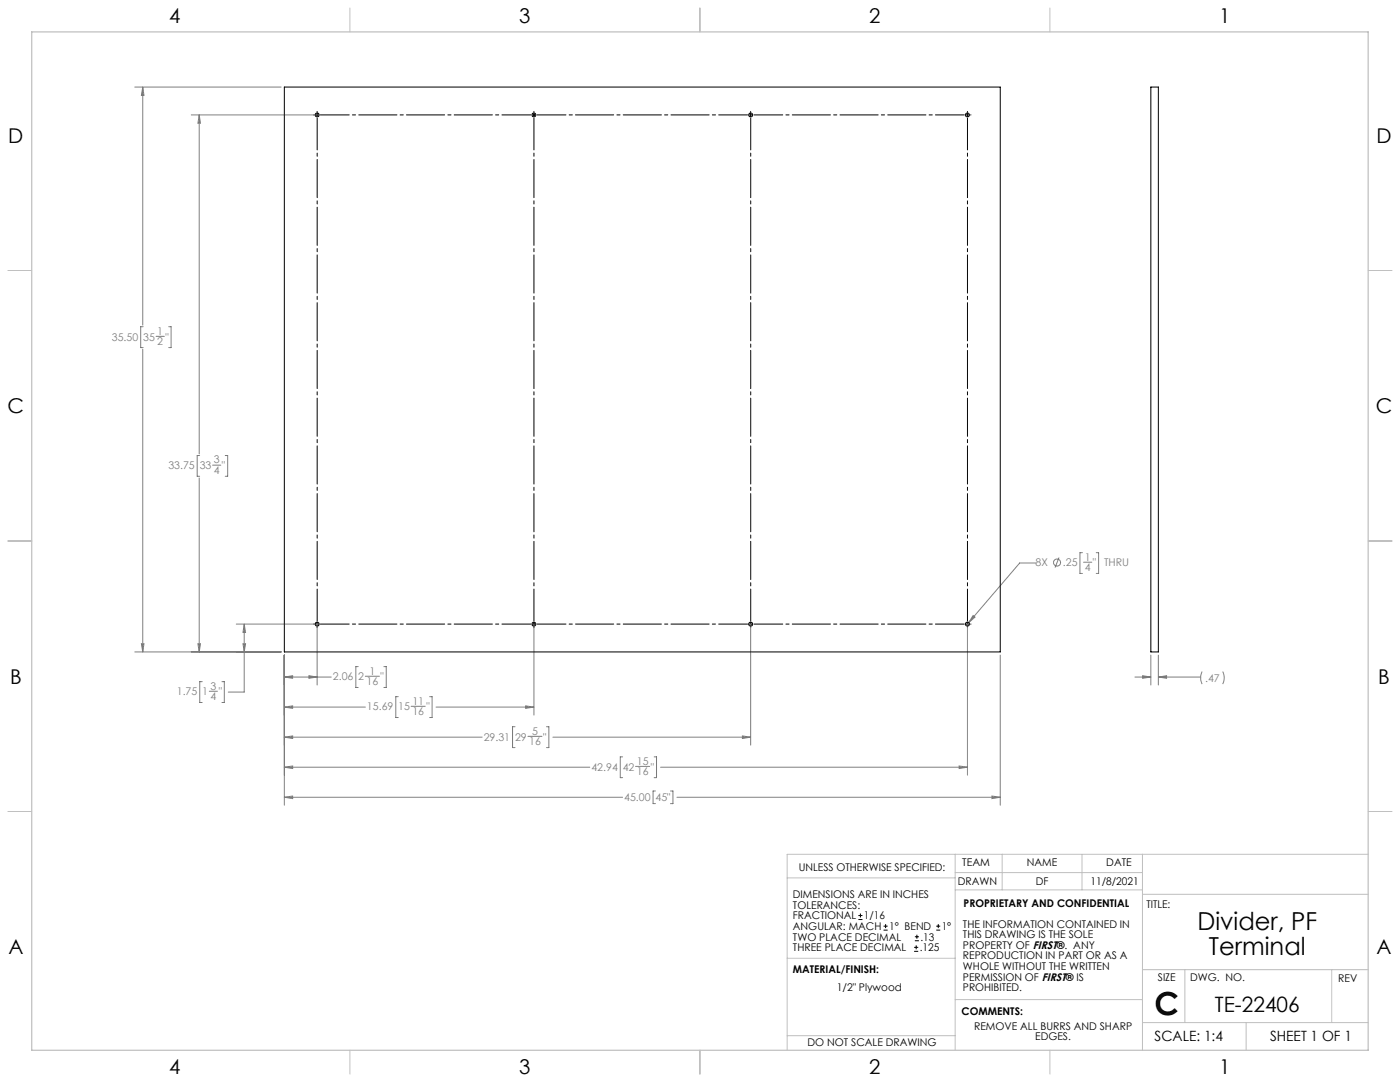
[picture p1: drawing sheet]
<svg xmlns="http://www.w3.org/2000/svg" width="559mm" height="432mm" viewBox="0 0 559 432" stroke-linecap="round" stroke-linejoin="round" font-family="sans-serif">
<g fill="none" stroke="#c0c0c0" stroke-width=".4">
<path d="M139.7 3.2v9.5M279.4 3.2v9.5M419.1 3.2v9.5M3.1 107.9h9.6M546.1 107.9h9.5M3.1 215.9h9.6M546.1 215.9h9.5M3.1 323.8h9.6M546.1 323.8h9.5M314.2 350.3h67M381.2 340.9v78.2M381.2 355.1h74.8"/>
<path d="M381.2 348.2h74.8M400 340.9v14.2M431.9 340.9v14.2M456 340.9v78.2M456 356.9h90.1M546.1 340.9h-231.9v78.2M314.2 382.4h67.2M381.2 398.9h74.8M456 387h90.1M472.9 387v21.1M531.6 387v21.1M139.7 419.1v9.6"/>
<path d="M279.4 419.1v9.6M314.2 413.3h67M419.1 419.1v9.6M456 408.1h90.1M497.4 408.1v11"/>
</g>
<path d="M12.7 12.7h533.4v406.4h-533.4z" fill="none" stroke="#c0c0c0" stroke-width=".5"/>
<g fill="none" stroke="#808080" stroke-width=".4">
<path d="M53.8 34.7h58.4M57 34.7v95.1M57 34.7l.5 3.4h-1.1zM76.3 45.9h50.5M79.5 45.9v135.3M79.5 45.9l.5 3.3h-1zM57 139.3v120.9M57.1 130.4h-.9v8.3h.9M62.3 134.2h3.3M67.3 130.4h1v8.3h-1M79.5 190.7v69.5M79.7 181.8h-1v8.3h1"/>
<path d="M84.8 185.6h3.3M89.9 181.8h1v8.3h-1M413.3 224.7h-6.3l-20.4 23.8M422.7 222.5l-1.6 4M432 220.6h-.9v8.2h.9M432.5 224.4h3.3M437.6 220.6h.9v8.2h-.9M56.4 256.9h1.1l-.5 3.3zM79 256.9h1l-.5 3.3zM94.3 249.1h32.5M97 256.9h1l-.5 3.3zM97.5 249.1v27.1h-6.4"/>
<path d="M97.5 249.1l.5 3.3h-1zM126.6 248.9v24.5M213.1 248.9v36.5M299.6 248.9v48.5M386.2 248.9v60.5M388.4 245.6l.8 .7-2.6 2.2zM53.8 260.2h58.4M80.7 272h-1v8.4h1M83.5 275.9h3.3M88.6 272h.9v8.4h-.9M113.5 261.4v59.9M113.5 270.2h18.7"/>
<path d="M113.5 270.2l3.3-.5v1zM123.3 269.7l3.3 .5-3.3 .5zM143 266h-1v8.4h1M145.8 269.9h5.6M153.2 266h1v8.4h-1M159 278h-1v8.3h1M171.5 278h1v8.3h-1M399.2 261.4v59.9M453 270.2h6.4M456.1 269.7l3.3 .5-3.3 .5zM459.4 261.4v12M462.4 270.2h16.8"/>
<path d="M462.4 261.4v12M462.4 270.2l3.2-.5v1zM479.8 268l-.6 2 .1 1.4 .5 1.6M488 268l.6 2.3-.6 2.7M113.5 282.2h32.3M113.5 294.2h78.9M113.5 282.2l3.3-.5v1zM113.5 294.2l3.3-.5v1zM164.1 281.9h5.6M174.1 282.2h39M205.6 290h-1v8.3h1M209.8 281.7l3.3 .5-3.3 .5z"/>
<path d="M210.7 293.9h5.6M218.1 290h1v8.3h-1M220.7 294.2h78.9M296.3 293.7l3.3 .5-3.3 .5zM113.5 306.2h121.9M113.5 318.2h135M113.5 306.2l3.3-.5v1zM113.5 318.2l3.3-.5v1zM248.5 302h-.9v8.3h.9M253.7 305.9h5.6M261.1 302h.9v8.3h-.9M261.6 315.7h-.9v5h.9"/>
<path d="M263.7 306.2h122.5M267.6 315.7h1v5h-1M270.2 318.2h129M382.8 305.7l3.4 .5-3.4 .5zM395.9 317.7l3.3 .5-3.3 .5z"/>
<circle cx="421.9" cy="224.5" r="1.42"/>
</g>
<path d="M127.9 45.9h84M214.4 45.9h84M300.9 45.9h84M127.9 249.1h84M214.4 249.1h84M300.9 249.1h84" fill="none" stroke="#000" stroke-width=".4" stroke-dasharray="15.2 1.3 1.3 1.3" stroke-dashoffset="3.7"/>
<path d="M126.6 247.8v-200.7M213.1 247.8v-200.7M299.6 247.8v-200.7M386.2 247.8v-200.7" fill="none" stroke="#000" stroke-width=".4" stroke-dasharray="15.2 1.3 1.3 1.3" stroke-dashoffset="2.5"/>
<g fill="none" stroke="#000" stroke-width=".4">
<path d="M125.2 45.9h.1M125.9 45.9h1.3M126.6 44.4v.2M126.6 45.2v1.3M212.5 45.9h1.2M213.1 44.4v.2M213.1 45.2v1.3M299 45.9h1.2M299.6 44.4v.2M299.6 45.2v1.3M385.5 45.9h1.3M386.2 44.4v.2"/>
<path d="M386.2 45.2v1.3M387.4 45.9h.2M125.2 249.1h.1M125.9 249.1h1.3M126.6 248.4v1.3M126.6 250.3v.2M212.5 249.1h1.2M213.1 248.4v1.3M213.1 250.3v.2M299 249.1h1.2M299.6 248.4v1.3M299.6 250.3v.2"/>
<path d="M385.5 249.1h1.3M386.2 248.4v1.3M386.2 250.3v.2M387.4 249.1h.2"/>
</g>
<path d="M113.5 270.2l3.3-.5v1zM123.3 269.7l3.3 .5-3.3 .5zM113.5 282.2l3.3-.5v1zM209.8 281.7l3.3 .5-3.3 .5zM113.5 294.2l3.3-.5v1zM296.3 293.7l3.3 .5-3.3 .5zM113.5 306.2l3.3-.5v1zM382.8 305.7l3.4 .5-3.4 .5zM113.5 318.2l3.3-.5v1zM395.9 317.7l3.3 .5-3.3 .5zM97 256.9h1l-.5 3.3zM97.5 249.1l.5 3.3h-1zM79 256.9h1l-.5 3.3zM79.5 45.9l.5 3.3h-1zM56.4 256.9h1.1l-.5 3.3zM57 34.7l.5 3.4h-1.1zM388.4 245.6l-1.8 2.9 2.6-2.2zM456.1 269.7l3.3 .5-3.3 .5zM462.4 270.2l3.2-.5v1z" fill="#808080"/>
<g fill="none" stroke="#000" stroke-width=".4">
<path d="M113.5 34.7h285.7v225.5h-285.7zM459.4 34.7h3v225.5h-3zM342.6 367h1.6M342.6 365.4h1.6M343.4 364.6v1.5M352.7 371.2h1.6M352.7 369.6h1.6M353.5 368.8v1.6M364.9 379.7h1.6M364.9 378.1h1.6M365.2 375.4h1.6M365.2 373.8h1.6"/>
<path d="M365.7 377.3v1.5M366 373v1.6M373.7 371.2h1.6M373.7 369.6h1.6M374.5 368.8v1.6"/>
<circle cx="126.6" cy="45.9" r=".8"/>
<circle cx="213.1" cy="45.9" r=".8"/>
<circle cx="299.6" cy="45.9" r=".8"/>
<circle cx="386.1" cy="45.9" r=".8"/>
<circle cx="126.6" cy="249.1" r=".8"/>
<circle cx="213.1" cy="249.1" r=".8"/>
<circle cx="299.6" cy="249.1" r=".8"/>
<circle cx="386.1" cy="249.1" r=".8"/>
</g>
<text font-size="12.7" x="460.9" y="405.2">C</text>
<g font-size="9.9">
<text x="478" y="371.2">Divider, PF</text>
<text x="482.5" y="381.1">Terminal</text>
</g>
<text font-size="8.5" x="484.9" y="404">TE-22406</text>
<g font-size="8.1">
<text x="67.6" y="9.3">4</text>
<text x="207.3" y="9.3">3</text>
<text x="347" y="9.3">2</text>
<text x="486.7" y="9.3">1</text>
<text x="3.3" y="57">D</text>
<text x="549.4" y="57">D</text>
<text x="3" y="164.9">C</text>
<text x="549.1" y="164.9">C</text>
<text x="4" y="272.9">B</text>
<text x="550.1" y="272.9">B</text>
<text x="3.3" y="380.8">A</text>
<text x="549.4" y="380.8">A</text>
<text x="67.6" y="428.4">4</text>
<text x="207.3" y="428.4">3</text>
<text x="347" y="428.4">2</text>
<text x="486.7" y="428.4">1</text>
</g>
<g font-size="5.6">
<text x="460.9" y="415.2">SCALE: 1:4</text>
<text x="507" y="415.2">SHEET 1 OF 1</text>
</g>
<g font-size="4.2" fill="#808080">
<text x="44.7" y="135.9">35.50</text>
<text x="57.2" y="135.9">35</text>
<text x="62.8" y="133.6">1</text>
<text x="62.8" y="137.8">2</text>
<text x="66.1" y="135.9">&quot;</text>
<text x="85.3" y="185">3</text>
<text x="67.2" y="187.3">33.75</text>
<text x="79.7" y="187.3">33</text>
<text x="85.3" y="189.2">4</text>
<text x="88.6" y="187.3">&quot;</text>
<text x="413.4" y="226">8X</text>
<text x="424.3" y="226">.25</text>
<text x="433" y="223.7">1</text>
<text x="433" y="227.9">4</text>
<text x="436.3" y="226">&quot;</text>
<text x="440.7" y="226">THRU</text>
<text x="147.5" y="269.2">1</text>
<text x="84" y="275.2">3</text>
<text x="132.9" y="271.5">2.06</text>
<text x="143" y="271.5">2</text>
<text x="146.3" y="273.4">16</text>
<text x="151.9" y="271.5">&quot;</text>
<text x="481" y="272.1">.47</text>
<text x="70.6" y="277.5">1.75</text>
<text x="80.7" y="277.5">1</text>
<text x="84" y="279.4">4</text>
<text x="87.3" y="277.5">&quot;</text>
<text x="164.6" y="281.2">11</text>
<text x="146.5" y="283.5">15.69</text>
<text x="159" y="283.5">15</text>
<text x="164.6" y="285.4">16</text>
<text x="170.2" y="283.5">&quot;</text>
<text x="212.4" y="293.2">5</text>
<text x="193.1" y="295.5">29.31</text>
<text x="205.6" y="295.5">29</text>
<text x="211.2" y="297.4">16</text>
<text x="216.8" y="295.5">&quot;</text>
<text x="254.2" y="305.2">15</text>
<text x="236.1" y="307.5">42.94</text>
<text x="248.6" y="307.5">42</text>
<text x="254.2" y="309.4">16</text>
<text x="259.8" y="307.5">&quot;</text>
<text x="249.1" y="319.8">45.00</text>
<text x="261.6" y="319.8">45&quot;</text>
</g>
<g font-size="4.2">
<text x="318.8" y="347.7">UNLESS OTHERWISE SPECIFIED:</text>
<text x="384.1" y="345.5">TEAM</text>
<text x="409.9" y="345.7">NAME</text>
<text x="441.6" y="345.7">DATE</text>
<text x="382.3" y="353.3">DRAWN</text>
<text x="413.5" y="353.3">DF</text>
<text x="435.3" y="353.3">11/8/2021</text>
<text x="316.5" y="358.5">DIMENSIONS ARE IN INCHES</text>
<text x="316.5" y="362.7">TOLERANCES:</text>
<text x="384.6" y="361.9">PROPRIETARY AND CONFIDENTIAL</text>
<text x="457.6" y="362.3">TITLE:</text>
<text x="316.5" y="371.2">ANGULAR: MACH</text>
<text x="316.5" y="366.9">FRACTIONAL</text>
<text x="344.8" y="366.9">1/16</text>
<text x="354.9" y="371.2">1° BEND</text>
<text x="375.9" y="371.2">1°</text>
<text x="384.4" y="370.2">THE INFORMATION CONTAINED IN</text>
<text x="316.5" y="375.4">TWO PLACE DECIMAL</text>
<text x="367.4" y="375.4">.13</text>
<text x="384.4" y="374.4">THIS DRAWING IS THE SOLE</text>
<text x="316.5" y="379.6">THREE PLACE DECIMAL</text>
<text x="367.1" y="379.6">.125</text>
<text x="384.4" y="378.6">PROPERTY OF FIRST®. ANY</text>
<text x="384.4" y="382.9">REPRODUCTION IN PART OR AS A</text>
<text x="316.5" y="388.4">MATERIAL/FINISH:</text>
<text x="384.4" y="387.1">WHOLE WITHOUT THE WRITTEN</text>
<text x="334" y="395.6">1/2&quot; Plywood</text>
<text x="384.4" y="391.3">PERMISSION OF FIRST® IS</text>
<text x="384.4" y="395.6">PROHIBITED.</text>
<text x="462.2" y="391.3">SIZE</text>
<text x="475.1" y="391.3">DWG. NO.</text>
<text x="534.1" y="391.8">REV</text>
<text x="383.8" y="405.1">COMMENTS:</text>
<text x="388.8" y="410.9">REMOVE ALL BURRS AND SHARP</text>
<text x="322.3" y="417.6">DO NOT SCALE DRAWING</text>
<text x="413.2" y="415.2">EDGES.</text>
</g>
</svg>
